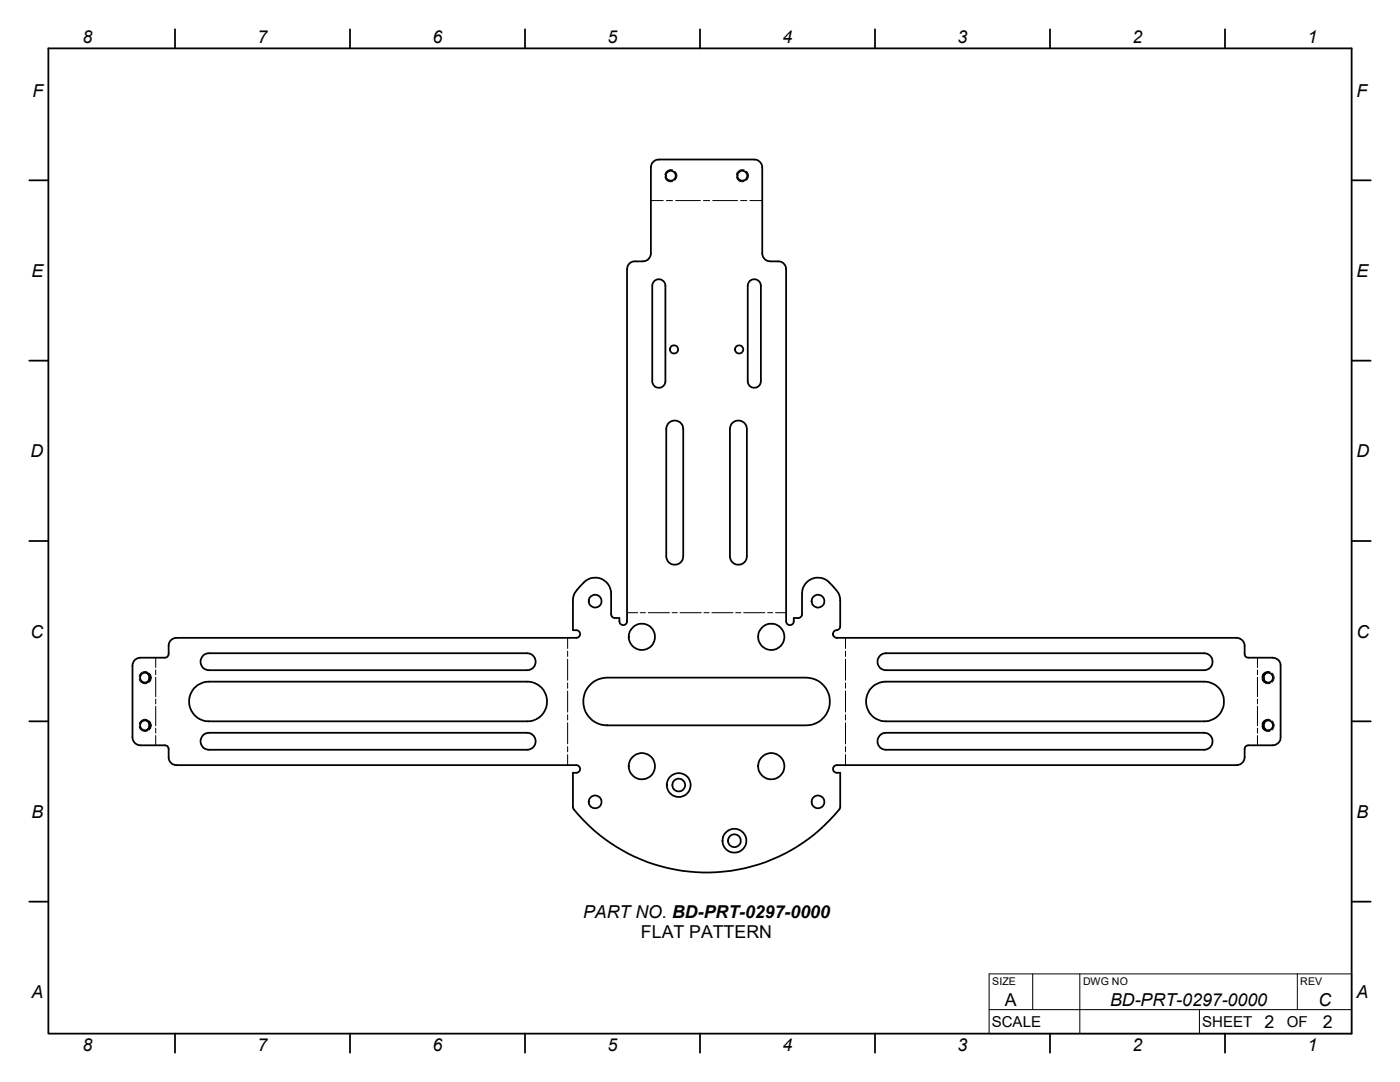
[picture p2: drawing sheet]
<svg xmlns="http://www.w3.org/2000/svg" width="279mm" height="216mm" viewBox="0 0 279 216" stroke-linecap="round" stroke-linejoin="round" font-family="sans-serif">
<g fill="none" stroke="#000" stroke-width=".36">
<path d="M9.7 9.7h260v196.5h-260zM34.9 5.8v3.9M69.8 5.8v3.9M104.8 5.8v3.9M139.7 5.8v3.9M174.6 5.8v3.9M209.5 5.8v3.9M244.5 5.8v3.9M5.8 36h3.9M269.7 36h3.9M130.6 56a1.31 1.31 0 0 1 1.4-.2 1.31 1.31 0 0 1 .8 1.2v19.1a1.31 1.31 0 0 1-1.3 1.3 1.31 1.31 0 0 1-1.3-1.3v-19.1zM149.6 56a1.31 1.31 0 0 1 1.5-.2 1.31 1.31 0 0 1 .7 1.2v19.1a1.31 1.31 0 0 1-1.3 1.3 1.31 1.31 0 0 1-1.3-1.3v-19.1z"/>
<path d="M5.8 72h3.9M269.7 72h3.9M133.4 84.5a1.7 1.7 0 0 1 1.9-.5 1.7 1.7 0 0 1 1.1 1.6v25.4a1.69 1.69 0 0 1-1.7 1.7 1.69 1.69 0 0 1-1.7-1.7v-25.4zM146.1 84.5a1.7 1.7 0 0 1 1.9-.5 1.7 1.7 0 0 1 1.1 1.6v25.4a1.69 1.69 0 0 1-1.7 1.7 1.69 1.69 0 0 1-1.7-1.7v-25.4zM5.8 107.9h3.9M269.7 107.9h3.9M26.8 131.8l.7-.5 .5-.1 5.3-.1 .3-.4 .1-1.8a1.57 1.57 0 0 1 1.5-1.6h79.8a.76 .76 0 0 0 .8-.8 .76 .76 0 0 0-.8-.7h-.7l.1-6.7a7.5 7.5 0 0 1 3.5-3.7 3.2 3.2 0 0 1 4.1 3v4.3l.2 .4 .3 .2h1.1v.7a.76 .76 0 0 0 .8 .7 .76 .76 0 0 0 .7-.7v-70.3a1.54 1.54 0 0 1 1.6-1.5h1.6a1.61 1.61 0 0 0 1.6-1.7v-17.1a1.61 1.61 0 0 1 1.6-1.6h19a1.61 1.61 0 0 1 1.6 1.6v17.1a1.65 1.65 0 0 0 1.6 1.7h1.6a1.53 1.53 0 0 1 1.6 1.5v70.3a.76 .76 0 0 0 .7 .7 .76 .76 0 0 0 .8-.7v-.7h1.1l.4-.2 .1-.4 .1-4.3a3.2 3.2 0 0 1 1.9-2.9 3.2 3.2 0 0 1 3.5 .7l1.6 1.9 .5 1 .1 5.9a.99 .99 0 0 1-1.1 .9 .76 .76 0 0 0-.3 .8 .76 .76 0 0 0 .7 .6h79.8a1.65 1.65 0 0 1 1.6 1.6v1.8l.4 .4 5.2 .1a1.58 1.58 0 0 1 1.6 1.6v14.3a1.57 1.57 0 0 1-1.6 1.6h-5.1l-.3 .2-.2 .4v1.8a1.58 1.58 0 0 1-1.6 1.6h-79.8a.76 .76 0 0 0-.8 .7 .76 .76 0 0 0 .8 .8h.7v7a34 34 0 0 1-53.4 0v-7a1.17 1.17 0 0 0 1.4-.4 .76 .76 0 0 0-.7-1.1h-79.8a1.58 1.58 0 0 1-1.5-1.6l-.1-1.8-.3-.5-5.3-.1a1.61 1.61 0 0 1-1.6-1.6v-14.3zM29.3 134.3a1 1 0 0 0-1.3 .9 1 1 0 0 0 1.3 .9M29.3 134.3a.95 .95 0 0 1 .8 .9 .95 .95 0 0 1-.8 .9 1.14 1.14 0 0 0 0-1.8zM38.7 137.3l.8-.6 .8-.4 1.4-.3h63.5a4 4 0 0 1 4 4 4 4 0 0 1-4 3.9h-63.5a4 4 0 0 1-3.6-2.3 4 4 0 0 1 .6-4.3zM40.6 130.8l.5-.3 .6-.2h63.5a1.69 1.69 0 0 1 1.7 1.7 1.69 1.69 0 0 1-1.7 1.7h-63.5a1.71 1.71 0 0 1-1.6-1.1 1.71 1.71 0 0 1 .5-1.8zM117.8 136.6l1.3-.9 1-.4 1.1-.1h39.7a4.8 4.8 0 0 1 4.7 4.8 4.8 4.8 0 0 1-4.7 4.7h-39.7a4.7 4.7 0 0 1-4.4-2.9 4.7 4.7 0 0 1 1-5.2z"/>
<path d="M174.2 137l1.2-.7 1.4-.3h63.5a4 4 0 0 1 4 4 4 4 0 0 1-4 3.9h-63.5a4 4 0 0 1-3.7-2.5 4 4 0 0 1 1.1-4.4zM175.7 130.8l.5-.3 .6-.2h63.5a1.69 1.69 0 0 1 1.7 1.7 1.69 1.69 0 0 1-1.7 1.7h-63.5a1.7 1.7 0 0 1-1.6-1.1 1.7 1.7 0 0 1 .5-1.8zM252.1 134.7l.6-.4a1.18 1.18 0 0 0 0 1.8 .95 .95 0 0 1-.6-1.4zM252.7 134.3a.99 .99 0 0 1 1.3 .9 .99 .99 0 0 1-1.3 .9M5.8 143.9h3.9M29.3 143.8a1 1 0 0 0-1.3 .9 1 1 0 0 0 1.3 .9M29.3 143.8a.95 .95 0 0 1 .8 .9 .95 .95 0 0 1-.8 .9 1.14 1.14 0 0 0 0-1.8zM40.6 146.7l.5-.4 .6-.1h63.5a1.69 1.69 0 0 1 1.7 1.7 1.69 1.69 0 0 1-1.7 1.7h-63.5a1.71 1.71 0 0 1-1.6-1.1 1.71 1.71 0 0 1 .5-1.8zM175.7 146.7l.5-.4 .6-.1h63.5a1.69 1.69 0 0 1 1.7 1.7 1.69 1.69 0 0 1-1.7 1.7h-63.5a1.7 1.7 0 0 1-1.6-1.1 1.7 1.7 0 0 1 .5-1.8zM252.1 144.2l.6-.4a1.18 1.18 0 0 0 0 1.8 .95 .95 0 0 1-.6-1.4zM252.7 143.8a.99 .99 0 0 1 1.3 .9 .99 .99 0 0 1-1.3 .9M269.7 143.9h3.9"/>
<path d="M5.8 179.9h3.9M269.7 179.9h3.9M34.9 206.2v3.9M69.8 206.2v3.9M104.8 206.2v3.9M139.7 206.2v3.9M174.6 206.2v3.9M209.5 206.2v3.9M244.5 206.2v3.9"/>
<circle cx="133.9" cy="35.1" r="1"/>
<circle cx="148.2" cy="35.1" r=".99"/>
<circle cx="134.5" cy="69.7" r=".82"/>
<circle cx="147.5" cy="69.7" r=".83"/>
<circle cx="118.8" cy="119.9" r="1.28"/>
<circle cx="163.2" cy="119.9" r="1.28"/>
<circle cx="128.1" cy="127.1" r="2.62"/>
<circle cx="153.9" cy="127.1" r="2.61"/>
<circle cx="128.1" cy="152.9" r="2.62"/>
<circle cx="135.5" cy="156.7" r="2.38"/>
<circle cx="135.5" cy="156.7" r="1.27"/>
<circle cx="153.9" cy="152.9" r="2.61"/>
<circle cx="118.8" cy="160" r="1.27"/>
<circle cx="146.6" cy="167.8" r="1.28"/>
<circle cx="146.6" cy="167.8" r="2.38"/>
<circle cx="163.2" cy="160" r="1.27"/>
</g>
<g fill="none" stroke="#000" stroke-width=".2">
<path d="M132.7 35.3a1.17 1.17 0 0 0 1.5 .9M134.2 33.9a1.21 1.21 0 0 0-1.5 .9M134.7 34.2a1.15 1.15 0 0 1 0 1.8M147 35.3a1.2 1.2 0 0 0 1.5 .9M148.5 33.9a1.21 1.21 0 0 0-1.5 .9M148.9 34.2a1.18 1.18 0 0 1 0 1.8M129.9 40h2.5M133 40h1.2M134.9 40h4.9M140.4 40h1.2M142.2 40h5M147.8 40h1.3"/>
<path d="M149.6 40h2.5M27.8 135.5a1.18 1.18 0 0 0 1.5 .9M29.3 134.3l.8 .5M29.3 134.1a1.17 1.17 0 0 0-1.5 .9M29.8 134.3a1.17 1.17 0 0 1 0 1.8M30.1 135.6l-.8 .5M31.1 131.2v2M31.1 133.7v.9M31.1 135.1v3.9M31.1 139.5v1M113.3 127.3v2.1M113.3 129.9v1.1"/>
<path d="M113.3 131.5v4.2M113.3 136.3v1M113.3 137.9v4.2M125.1 122.3h2.2M127.8 122.3h1M129.4 122.3h4.2M134.1 122.3h1.1M135.7 122.3h4.3M140.5 122.3h1M142.1 122.3h4.2M146.8 122.3h1.1M148.4 122.3h4.3"/>
<path d="M153.2 122.3h1M154.8 122.3h2.1M168.7 127.3v2.1M168.7 129.9v1.1M168.7 131.5v4.2M168.7 136.3v1M168.7 137.9v4.2M251 131.2v2M251 133.7v.9M251 135.1v3.9M251 139.5v1M251.9 135.5a1.19 1.19 0 0 0 1.5 .9"/>
<path d="M252 135.6l.7 .5M252.7 134.3l-.7 .5M253.4 134.1a1.17 1.17 0 0 0-1.5 .9M253.9 134.3a1.21 1.21 0 0 1 0 1.8M27.8 145a1.18 1.18 0 0 0 1.5 .9M29.3 143.8l.8 .5M29.3 143.6a1.17 1.17 0 0 0-1.5 .9M29.8 143.8a1.17 1.17 0 0 1 0 1.8M30.1 145.2l-.8 .4M31.1 140.9v3.9M31.1 145.3v1M31.1 146.8v1.9"/>
<path d="M113.3 142.6v1.1M113.3 144.2v4.2M113.3 149v1M113.3 150.6v2.1M168.7 142.6v1.1M168.7 144.2v4.2M168.7 149v1M168.7 150.6v2.1M251 140.9v3.9M251 145.3v1M251 146.8v1.9M251.9 145a1.19 1.19 0 0 0 1.5 .9"/>
<path d="M252 145.2l.7 .4M252.7 143.8l-.7 .5M253.4 143.6a1.17 1.17 0 0 0-1.5 .9M253.9 143.8a1.21 1.21 0 0 1 0 1.8M197.4 194.3h72.3v11.9h-72.3zM206.1 194.3v7.2M215.5 194.3v11.9M258.9 194.3v7.2M197.4 201.5h72.3M239.4 201.5v4.7"/>
</g>
<circle cx="166.2" cy="126.5" r=".18" fill="#000"/>
<g font-size="3.5">
<text x="16.5" y="8.7">8</text>
<text x="51.4" y="8.7">7</text>
<text x="86.3" y="8.7">6</text>
<text x="121.3" y="8.7">5</text>
<text x="156.2" y="8.7">4</text>
<text x="191.1" y="8.7">3</text>
<text x="226" y="8.7">2</text>
<text x="260.9" y="8.7">1</text>
<text x="6.5" y="19.3">F</text>
<text x="270.7" y="19.3">F</text>
<text x="6.3" y="55.2">E</text>
<text x="270.7" y="55.2">E</text>
<text x="6.1" y="91.2">D</text>
<text x="270.7" y="91.2">D</text>
<text x="6.1" y="127.2">C</text>
<text x="270.7" y="127.2">C</text>
<text x="6.3" y="163.2">B</text>
<text x="270.7" y="163.2">B</text>
<text x="116.4" y="183.2">PART NO. BD-PRT-0297-0000</text>
<text x="127.9" y="187.2">FLAT PATTERN</text>
<text x="6.3" y="199.2">A</text>
<text x="200.5" y="200.7">A</text>
<text x="221.5" y="200.7">BD-PRT-0297-0000</text>
<text x="263.1" y="200.7">C</text>
<text x="270.7" y="199.2">A</text>
<text x="16.5" y="209.8">8</text>
<text x="51.4" y="209.8">7</text>
<text x="86.3" y="209.8">6</text>
<text x="121.3" y="209.8">5</text>
<text x="156.2" y="209.8">4</text>
<text x="191.1" y="209.8">3</text>
<text x="226" y="209.8">2</text>
<text x="252.3" y="205.1">2</text>
<text x="260.9" y="209.8">1</text>
<text x="264" y="205.1">2</text>
</g>
<g font-size="3">
<text x="197.9" y="204.9">SCALE</text>
<text x="239.9" y="204.9">SHEET</text>
<text x="256.8" y="204.9">OF</text>
</g>
<g font-size="2.1">
<text x="198" y="196.5">SIZE</text>
<text x="216.1" y="196.5">DWG NO</text>
<text x="259.5" y="196.5">REV</text>
</g>
</svg>
